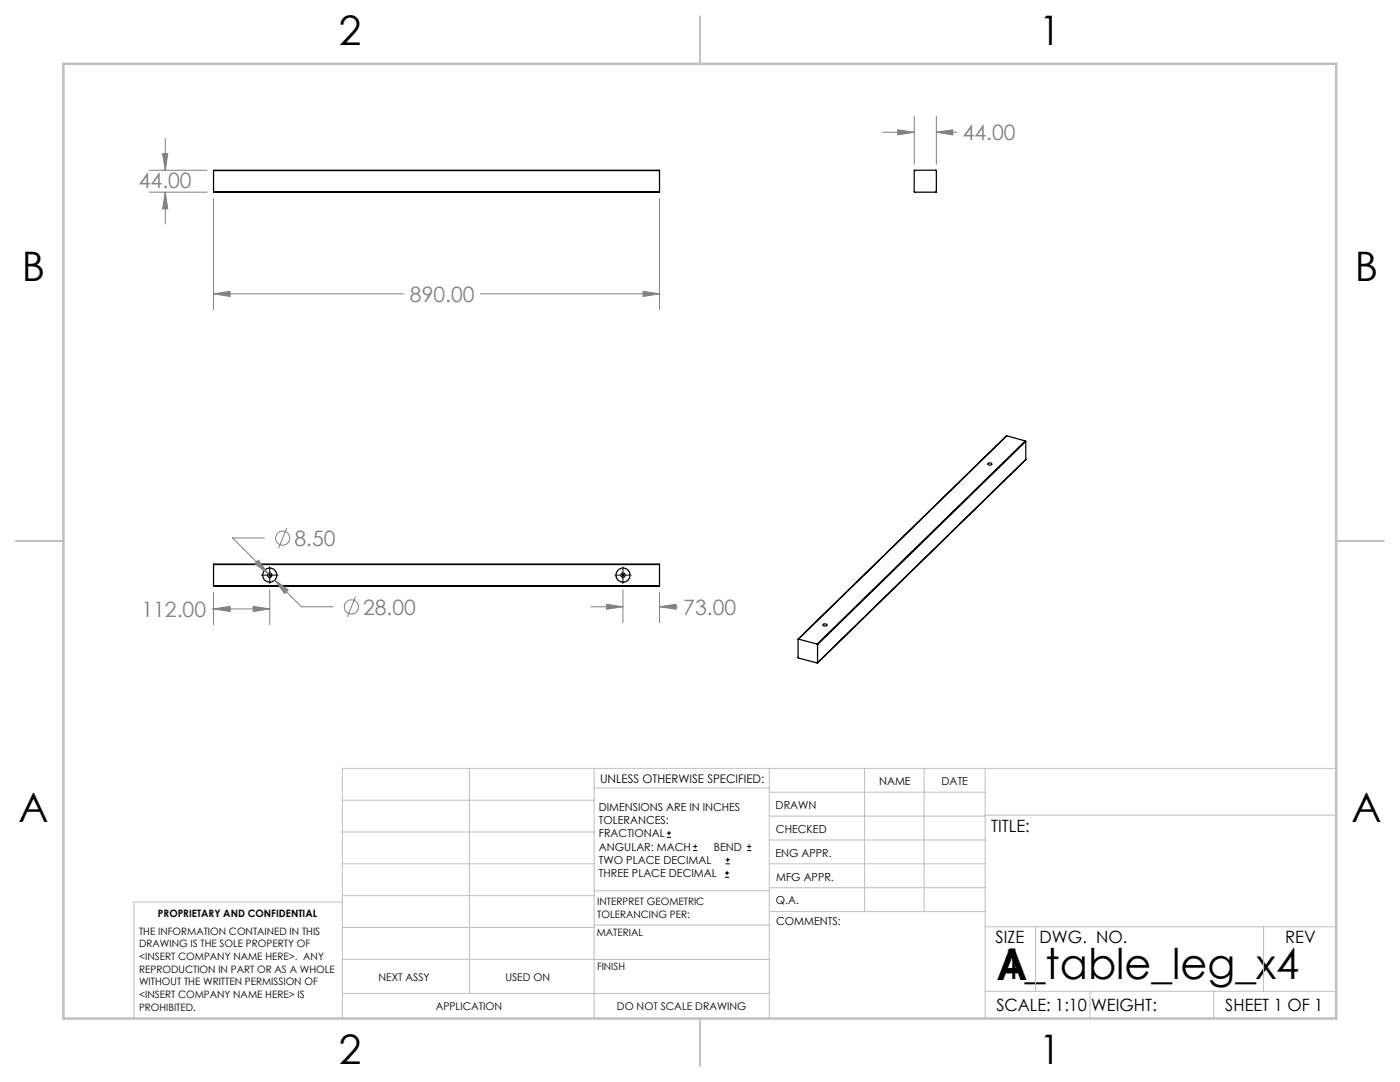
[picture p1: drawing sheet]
<svg xmlns="http://www.w3.org/2000/svg" width="279mm" height="216mm" viewBox="0 0 279 216" stroke-linecap="round" stroke-linejoin="round" font-family="sans-serif">
<g fill="none" stroke="#000" stroke-width=".25">
<path d="M42.6 38.2v.1h89v-.1M42.6 34h89M42.6 38.2h89M42.6 34v4.2M131.6 34v4.2M182.5 34h4.3l.1 4.3h-4.4zM197.1 92.5h.1a.35 .35 0 0 1 .5-.2 .35 .35 0 0 1 .1 .4 .44 .44 0 0 1-.7-.2zM200.9 87h-.1M200.9 87l-41.6 40.5M200.9 87l3.7 1M204.6 88l.1 .1M204.6 88l-41.5 40.5"/>
<path d="M204.7 91.7l-41.5 40.6M204.7 88.1l-41.5 40.5M204.7 91.7l-41.5 40.5M204.7 88.1v3.6M42.6 116.9h89M42.6 112.6h89M42.6 112.6v4.3M131.6 112.6v4.3M163.1 128.5l.1 .1M163.1 128.5l-3.8-1v3.7l3.9 1M163.2 128.6v3.6M164.2 124.6l.2-.1a.37 .37 0 0 1 .4-.1 .37 .37 0 0 1 .2 .4h-.1a.49 .49 0 0 1-.7-.2z"/>
<circle cx="53.8" cy="114.8" r="1.4"/>
<circle cx="53.8" cy="114.8" r=".42"/>
<circle cx="124.3" cy="114.8" r=".43"/>
<circle cx="124.3" cy="114.8" r="1.41"/>
</g>
<g fill="none" stroke="#808080" stroke-width=".2">
<path d="M29.8 38.3h11.5M29.8 34h11.5M32.5 30.7h1l-.5 3.3zM33 38.3l.5 3.4h-1zM33 27.6v6.4M33 38.3v6.4M42.6 39.6v22.2M131.6 39.6v22.2M176.1 26.4h6.4M179.2 25.9l3.3 .5-3.3 .5zM182.5 23.2v9.6M186.9 26.4l3.2-.5v1z"/>
<path d="M186.9 23.2v9.6M186.9 26.4h4.1M42.6 58.6l3.3-.5v1.1zM42.6 58.6h38M95.9 58.6h35.7M128.3 58.1l3.3 .5-3.3 .6zM42.6 118.2v6.5M50.8 112.5l.7-.7 2 2.6zM52.8 107.4h-6.4l7.1 7M53.8 117.7v7M54.8 115.7l2.7 2-.7 .7zM54.8 115.7l5.3 5.4h6.4"/>
<path d="M57.2 105.4l-1.6 4M70.9 119.1l-1.6 4M124.3 117.7v6.5M131.6 118.2v6M42.3 121.5h11.5M42.6 121.5l3.3-.5v1zM50.5 121l3.3 .5-3.3 .5zM118 121.1h6.3M121 120.6l3.3 .5-3.3 .5zM131.6 121.1l3.3-.5v1zM131.6 121.1h3.6"/>
<circle cx="56.4" cy="107.4" r="1.42"/>
<circle cx="70.1" cy="121.1" r="1.42"/>
</g>
<g fill="none" stroke="#000" stroke-width=".2">
<path d="M52.2 114.8h1.1M53.6 114.8h.5M53.8 113.1v1.2M53.8 114.5v.5M53.8 115.3v1.1M54.3 114.8h1.2M122.7 114.8h1.1M124.1 114.8h.5M124.3 113.1v1.2M124.3 114.5v.5M124.3 115.3v1.1M124.8 114.8h1.2"/>
<path d="M133.1 167.1h.8M133.1 166.2h.8M133.5 165.8v.9M138.3 169.7h.8M138.3 168.9h.8M138.7 168.5v.8M144.7 175h.8M144.7 174.2h.8M144.8 172.4h.9M144.8 171.6h.9M145.1 173.8v.8M145.2 171.1v.9"/>
<path d="M149.1 169.7h.8M149.1 168.9h.8M149.5 168.5v.8"/>
</g>
<g fill="none" stroke="#c0c0c0" stroke-width=".2">
<path d="M68.3 159.7h50.3M93.7 153.3v44.9M118.6 153.3v49.9M118.6 157.2h34.9M153.5 153.3v49.9M153.5 158.1h43.1M172.5 153.3v28.6M184.4 153.3v28.6M196.6 153.3v49.9M266.7 153.3h-198.4v49.9M68.3 178.7h50.3M68.3 172.4h50.3"/>
<path d="M68.3 166h50.3M68.3 180h-41.6v23.2M118.6 177.7h35M153.5 167.6h43.1M153.5 162.8h43.1M153.5 172.4h43.1M153.5 177.1h43.1M196.6 162.7h70.1M68.3 198.2h85.2M68.3 191.4l85.2 .1M68.3 185.1h50.3M118.6 184.6h35"/>
<path d="M153.6 181.9h43M196.6 197.8h70.1M196.6 184.9h70.1M206.7 184.9v12.9M217.5 197.8v5.4M242.2 197.8v5.4M252.2 184.9v12.9"/>
</g>
<path d="M139.7 3.2v9.5M3.1 107.9h9.6M266.7 107.9h9.5M139.7 203.2v9.6" fill="none" stroke="#c0c0c0" stroke-width=".25"/>
<path d="M12.7 12.7h254v190.5h-254z" fill="none" stroke="#c0c0c0" stroke-width=".5"/>
<path d="M42.6 58.6l3.3-.5v1.1zM128.3 58.1l3.3 .5-3.3 .6zM33 38.3l.5 3.4h-1zM32.5 30.7h1l-.5 3.3zM54.8 115.7l2 2.7 .7-.7zM51.5 111.8l-.7 .7 2.7 1.9zM50.5 121l3.3 .5-3.3 .5zM42.6 121.5l3.3-.5v1zM121 120.6l3.3 .5-3.3 .5zM131.6 121.1l3.3-.5v1zM179.2 25.9l3.3 .5-3.3 .5zM186.9 26.4l3.2-.5v1z" fill="#808080"/>
<g font-size="8.5">
<text x="198.9" y="195.5">A</text>
<text x="200" y="195.4">1_table_leg_x4</text>
</g>
<g font-size="8.1">
<text x="67.6" y="8.9">2</text>
<text x="207.3" y="8.9">1</text>
<text x="4.4" y="56.1">B</text>
<text x="270.4" y="56.1">B</text>
<text x="3.7" y="164.1">A</text>
<text x="269.7" y="164.1">A</text>
<text x="67.6" y="212.4">2</text>
<text x="207.3" y="212.4">1</text>
</g>
<g font-size="4.2" fill="#808080">
<text x="192.1" y="28">44.00</text>
<text x="27.7" y="37.5">44.00</text>
<text x="81.8" y="60.2">890.00</text>
<text x="58.8" y="108.9">8.50</text>
<text x="28.2" y="123.1">112.00</text>
<text x="72.5" y="122.6">28.00</text>
<text x="136.4" y="122.7">73.00</text>
</g>
<g font-size="3.4">
<text x="197.8" y="166">TITLE:</text>
<text x="198.7" y="188.1">SIZE</text>
<text x="207.5" y="188.1">DWG. NO.</text>
<text x="256.5" y="188.2">REV</text>
<text x="198.8" y="201.7">SCALE: 1:10</text>
<text x="217.7" y="201.8">WEIGHT:</text>
<text x="244.5" y="201.7">SHEET 1 OF 1</text>
</g>
<text font-size="2.4" x="119.8" y="156.2">UNLESS OTHERWISE SPECIFIED:</text>
<g font-size="2.2">
<text x="119.5" y="161.8">DIMENSIONS ARE IN INCHES</text>
<text x="154.8" y="161.4">DRAWN</text>
<text x="175.4" y="156.6">NAME</text>
<text x="187.9" y="156.7">DATE</text>
<text x="119.5" y="164.4">TOLERANCES:</text>
<text x="119.5" y="167.1">FRACTIONAL</text>
<text x="154.9" y="166.3">CHECKED</text>
<text x="119.5" y="169.7">ANGULAR: MACH</text>
<text x="119.5" y="172.4">TWO PLACE DECIMAL</text>
<text x="142.5" y="169.7">BEND</text>
<text x="154.8" y="170.9">ENG APPR.</text>
<text x="119.5" y="175">THREE PLACE DECIMAL</text>
<text x="154.9" y="175.7">MFG APPR.</text>
<text x="154.9" y="180.4">Q.A.</text>
<text x="154.9" y="184.6">COMMENTS:</text>
</g>
<g font-size="2.1">
<text x="75.5" y="195.7">NEXT ASSY</text>
<text x="100.9" y="195.7">USED ON</text>
<text x="86.9" y="201.5">APPLICATION</text>
<text x="123.1" y="201.6">DO NOT SCALE DRAWING</text>
</g>
<g font-size="2">
<text x="31.5" y="182.9">PROPRIETARY AND CONFIDENTIAL</text>
<text x="119.2" y="180.6">INTERPRET GEOMETRIC</text>
<text x="119.2" y="183.1">TOLERANCING PER:</text>
<text x="27.8" y="186.5">THE INFORMATION CONTAINED IN THIS</text>
<text x="27.8" y="189">DRAWING IS THE SOLE PROPERTY OF</text>
<text x="27.8" y="191.6">&lt;INSERT COMPANY NAME HERE&gt;. ANY</text>
<text x="119.1" y="186.7">MATERIAL</text>
<text x="27.8" y="194.1">REPRODUCTION IN PART OR AS A WHOLE</text>
<text x="27.8" y="196.6">WITHOUT THE WRITTEN PERMISSION OF</text>
<text x="119.1" y="193.5">FINISH</text>
<text x="27.8" y="199.1">&lt;INSERT COMPANY NAME HERE&gt; IS</text>
<text x="27.8" y="201.7">PROHIBITED.</text>
</g>
</svg>
